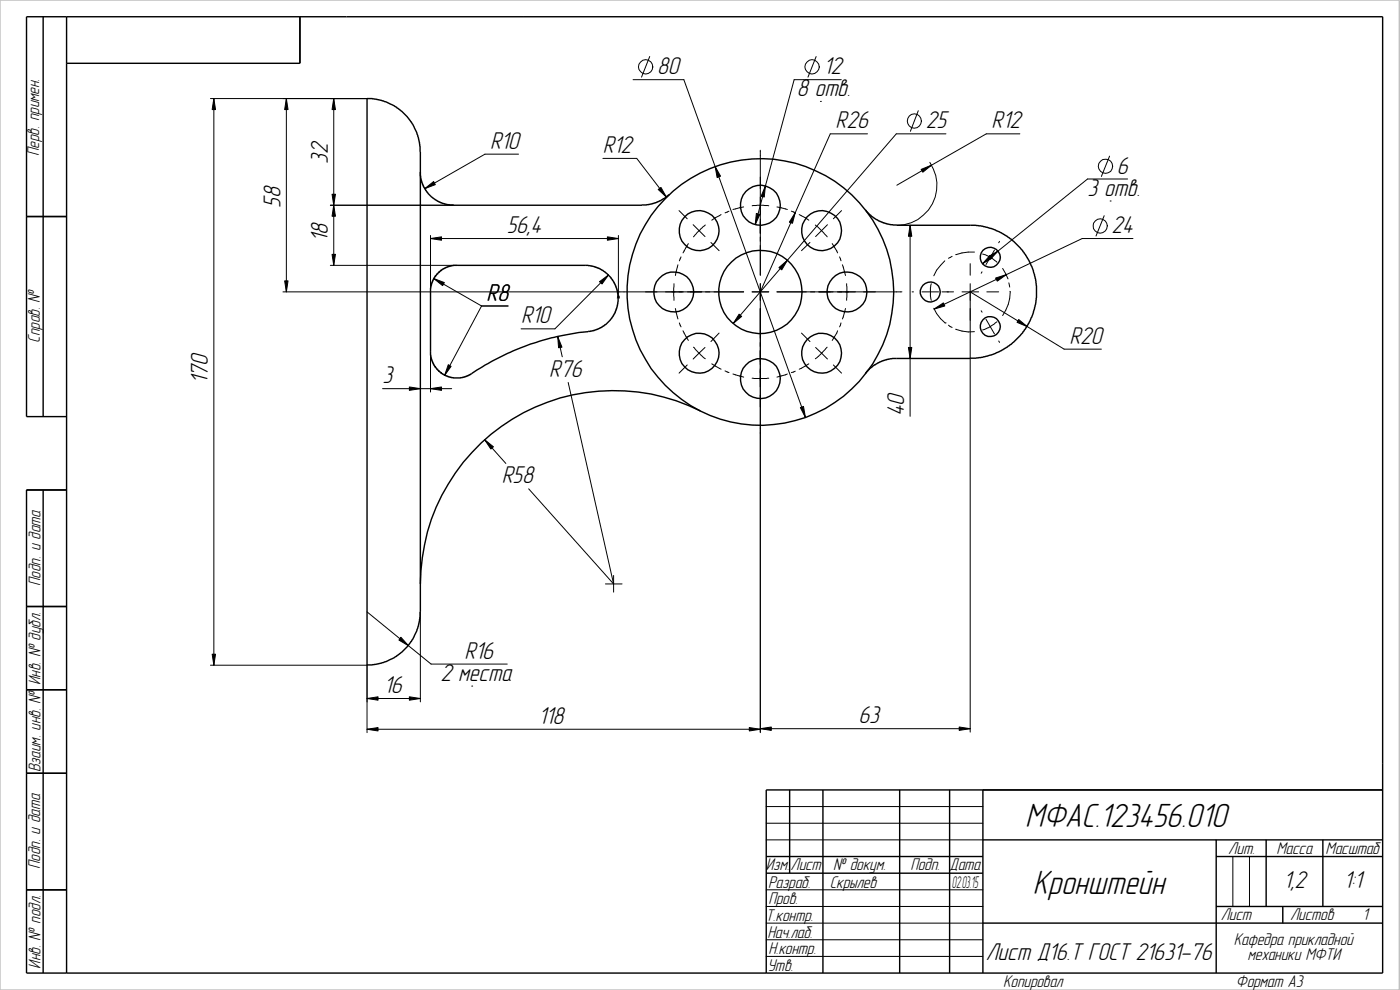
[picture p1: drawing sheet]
<svg xmlns="http://www.w3.org/2000/svg" width="420mm" height="297mm" viewBox="0 0 420 297" stroke-linecap="round" stroke-linejoin="round" font-family="sans-serif">
<g fill="none" stroke="#000" stroke-width=".3">
<path d="M195 17l-2.5 6.1M244.9 17l-2.4 6.1M63.2 29.6h47M64.2 29.6v170M85.9 29.6v58M100.2 29.6v50M190 23.9h15.2l36.5 101.4M246.2 30.4h.1M252.5 23.9h-14.2l-11.6 43.5M275.6 33.2l-2.4 6.2M155.6 46.3h-10.1l-18 10.3M180.9 47.5h10.2l8.9 11.6"/>
<path d="M228.2 45.1v37.5M260.3 40.2h-11.1l-21 47.4M279.1 48.7a12 12 0 0 1-9.9 18.9M283.9 40.2h-14.9l-49 56.9M306.1 40.2h-10.1l-26.8 15.4M333 46.8l-2.5 6.1M338.4 53.7h-12l-31.5 25.4M99.1 61.6h37M99.1 79.6h38.1M129.2 70.6v17M129.2 71.6h56.4M185.6 70.6v18.8"/>
<path d="M203.5 79.4l-.8 3.3M203.8 63.2l2.4 2.4M204.4 77.1l-.5 1.2M206.6 73.1l-1.6 2.8M208 67.4l3.6 3.6M211.7 67.5l-3.6 3.6M213.4 72.8l2.4 2.4M216.4 64.4l-2.8 1.7M218.8 63.4l-1.2 .5M223.2 62.1l-3.2 .8M225.7 61.8l1.5-.2 3.5 .2M233.2 62.1l3.1 .8"/>
<path d="M237.5 63.4l1.2 .4M239.9 64.4l2.8 1.7M243.1 72.8l-2.6 2.4M244.7 67.5l3.5 3.6M248.3 67.4l-3.5 3.6M249.8 73.1l1.6 2.8M252 77.1l.4 1.2M252.6 63.2l-2.5 2.4M252.8 79.4l.9 3.3M273.1 67.6v57.3M283.5 78.3l-2.4 2.8-.9 1.6M285.8 76.9l-1.2 .6"/>
<path d="M291.2 79.1v3.5M292.4 75.6a14.3 14.3 0 0 0-5.5 .8M294.9 76.2l2.3 1M297.2 77.2l2 1.5M297.2 77.2l-1.3 2.2M298.4 75l-1.2 2.2M300 72.4l-.3 .4M331.4 64.7l-2.5 6.1M333.2 60.3h.1M340 71.6h-15.2l-44.5 21.1M84.9 87.6h138.3M130.2 83.6l14.3 8.2"/>
<path d="M144.5 91.8h8M144.5 91.8l-11.1 20.8M182.6 82.5l-16.1 16.2h-10.1M185.3 89.1h.6M185.3 88.8l.6 .6M185.8 88.8l-.5 .6M202.3 85.1v5M202.7 92.6l.8 3.1M203.9 96.9l.5 1.2M205 99.3l1.6 2.8M215.8 99.9l-2.4 2.6M225.7 87.6h5"/>
<path d="M228.2 85.1v134.7M233.2 87.6h37.5M240.5 99.9l2.6 2.6M251.4 99.3l-1.6 2.8M252.4 96.9l-.4 1.2M253.7 92.6l-.9 3.1M254.1 85.1v5M273.7 87.6h.5M276.7 87.6h5M279.5 85.1a12.4 12.4 0 0 0 0 5M280.2 92.5l.9 1.6 2.5 2.8M282.7 87.6h3.5"/>
<path d="M283.6 96.9h.1M284.6 97.6l1.2 .6M286.9 98.7a10.9 10.9 0 0 0 5.5 .8M288.7 87.6h5M291.2 85.1v134.6M291.2 87.6l28.2 17.2h11.1M294.5 93.2l.2 .5M294.7 81.6l-.2 .4M295.9 95.8l2.5 4.4M296.2 87.6h3.5M299.2 96.5a12.6 12.6 0 0 1-4.3 2.5M300.9 80.5l1.6 3.2"/>
<path d="M302.8 84.9l.2 1.2M303.1 87.4a11.1 11.1 0 0 1-2.2 7.3M114.8 116.6h20.8M129.2 105.5v12.1M167.4 101l1.3 6M170.5 114.8l13.6 60.4-25.4-28.5M206.2 109.5l-2.4 2.5M208.1 104.2l1.7 1.7M209.8 105.9l1.9 1.7M209.8 105.9l-1.8 1.8M211.6 104.3l-1.8 1.6M213.6 109.2l2.8 1.6"/>
<path d="M217.6 111.3l1.2 .5M220 112.2l3.2 .9M225.7 113.5h5M236.3 112.2l-3.1 .9M238.7 111.4l-1.2 .4M242.7 109.2l-2.8 1.6M244.8 104.3l1.7 1.6M246.5 105.9l-1.8 1.7M246.5 105.9l1.8 1.8M248.2 104.2l-1.7 1.7M250.1 109.5l2.5 2.5M299.7 102.3l.3 .4"/>
<path d="M145.5 131.9l6.3 7.2M181.7 175.2h5M184.1 172.7v5M63.2 199.6h47v20.2M110.2 183.6l19.2 15.6h22.8M126.2 183.6v27M110.2 209.6h16M110.2 218.8h118M141.6 205.9h.1M228.2 218.6h63M230 242h65M230 247h65"/>
<path d="M230 252h65M370 257v15M375 257v15M230 267h65M230 272h65M230 277h65M230 282h65M230 287h65"/>
<circle cx="193.8" cy="20" r="2.13"/>
<circle cx="243.7" cy="20" r="2.13"/>
<circle cx="274.4" cy="36.3" r="2.13"/>
<circle cx="331.8" cy="49.9" r="2.15"/>
<circle cx="330.2" cy="67.8" r="2.13"/>
</g>
<path d="M0 0h419.9v297h-419.9z" fill="none" stroke="#c0c0c0" stroke-width=".42"/>
<g fill="none" stroke="#000" stroke-width=".42">
<path d="M13 5v120M20 5v287M90 5v14h-70M126.2 51.6v1.8l.6 2 1.4 2.3 1.3 1.4 1.9 1.3 1.5 .7 2 .4h1.2M200.8 58.3l-1.1 1-2 1.2-2.3 .7-2.7 .4h-56.6M8 65h12M259.8 63l1.7 1.9 2.7 1.6 2.2 .8 2.8 .2M269.2 67.6h23.7l4.5 .9 3.2 1.4 2.8 1.8 2.8 2.8 1.6 1.9 1.3 2.4 1 2.4 .8 3.2 .2 4.9-.3 1.9-1.2 4-.8 1.8-1.9 2.9-3.5 3.4-2.8 1.9-1.8 .8-2.6 .9-3.3 .6-25.7 .1-2.3 .6-2.3 1.2-1.5 1.1-1.4 1.6M131.1 82.3l1.8-1.6 1.5-.7 1.7-.4h40.3l2.6 .6 2.5 1.4 2.3 2.3 1.4 2.9 .3 2v1.7l-.8 3.2-1.6 2.3-1.3 1.4-1.5 .9-3.2 1.1a77.7 77.7 0 0 0-36.6 13.3l-2.3 .7h-2.1l-2.2-.6-1.5-.8-1.3-1.3-.8-1-.8-2-.3-1.2v-20l.6-2.1zM20 125h-12v-120h407v287h-407v-145h12M210.2 123.3a58 58 0 0 0-84 51.9M13 147v145"/>
<path d="M8 182h12M126.1 183.6l-.2 2.7-.8 3-1.2 2.5-1.6 2.2-3.3 2.9-3.1 1.6-3 .8-2.7 .3v-170l2.7 .1 3 .9 2.5 1.2 2.2 1.6 1.7 1.7 1.6 2.2 1.5 3.4 .7 3.3 .1 139.6M8 207h12M8 232h12M237 237v25M247 237v55M270 237v55M285 237v55M295 237v55M415 237h-185v55M230 257h65M295 252h120"/>
<path d="M365 257h50M365 252v40M380 252v20M397 252v20M8 267h12M230 262h65M295 277h120M365 272h50M385 272v5"/>
<circle cx="209.8" cy="69.2" r="6"/>
<circle cx="228.2" cy="61.6" r="6"/>
<circle cx="246.6" cy="69.2" r="6"/>
<circle cx="297.2" cy="77.2" r="3"/>
<circle cx="202.2" cy="87.6" r="6"/>
<circle cx="228.2" cy="87.6" r="12.5"/>
<circle cx="228.2" cy="87.6" r="40"/>
<circle cx="254.2" cy="87.6" r="6"/>
<circle cx="279.2" cy="87.6" r="2.99"/>
<circle cx="297.2" cy="98" r="3"/>
<circle cx="209.8" cy="106" r="6"/>
<circle cx="228.2" cy="113.6" r="6"/>
<circle cx="246.6" cy="106" r="6"/>
</g>
<g fill="#000" stroke="#000" stroke-width=".3">
<path d="M64.2 29.6l.5 3.3h-1zM85.9 29.6l.5 3.3h-1zM100.2 29.6l.5 3.3h-1zM127.5 56.6l2.6-2.1 .5 .9zM197.5 56.8l.9-.6 1.6 2.9zM214.6 50l1.6 2.9-1 .4zM229.7 55.8l-.3 3.3-1-.2zM276.4 50.8l3.2-1.2-2.7 2.1zM99.7 58.3h1l-.5 3.3zM99.7 76.3h1l-.5 3.3zM100.2 61.6l.5 3.3h-1zM129.2 71.6l3.3-.5v1z"/>
<path d="M182.3 71.1l3.3 .5-3.3 .5zM227 64l1 .4-1.3 3zM233.8 80.3l2.5-2.2-1.7 2.9zM238.7 63.8l-.9 3.2-.9-.3zM273.1 67.6l.5 3.3h-1zM297.1 76.7l.7 .7-2.9 1.7zM296.7 77l2.9-1.7-2.3 2.5zM85.4 84.3h1l-.5 3.3zM130.2 83.6l3.1 1.2-.5 .9zM179.9 84.5l2.7-2-1.9 2.7zM221.8 94.3l.8 .6-2.6 2.2zM280.3 92.7l2.8-1.8 .4 .9z"/>
<path d="M298.8 83.4l3.2-1-2.7 2zM305.7 95.9l2.6 2.1-3.1-1.3zM122.9 116.1l3.3 .5-3.3 .5zM129.2 116.6l3.3-.5v1zM134.5 109.4l.9 .5-2 2.7zM167.4 101l1.3 3.2-1.1 .1zM272.6 104.3h1l-.5 3.3zM145.5 131.9l2.6 2.2-.8 .6zM240.2 122.3l.9-.4 .6 3.4zM63.7 196.3h1l-.5 3.3zM120.3 191.2l2.3 2.5-2.9-1.6zM110.2 209.6l3.3-.5v1z"/>
<path d="M110.2 218.8l3.3-.5v1zM122.9 209.1l3.3 .5-3.3 .5zM224.9 218.3l3.3 .5-3.3 .5zM228.2 218.6l3.3-.5v1zM287.9 218.1l3.3 .5-3.3 .5z"/>
</g>
<g font-size="10.4">
<text x="307.7" y="248.2">МФАС.123456.010</text>
<text x="310" y="268.3">Кронштейн</text>
</g>
<g font-size="7.5">
<text x="197.2" y="22.3">80</text>
<text x="247.1" y="22.3">12</text>
<text x="239.2" y="28.8">8 отв.</text>
<text x="250.8" y="38.6">R26</text>
<text x="277.9" y="38.6">25</text>
<text x="297.6" y="38.6">R12</text>
<text x="147.1" y="44.6">R10</text>
<text x="180.9" y="45.9">R12</text>
<text x="98.4" y="49.2" transform="rotate(-90 98.4 49.2)">32</text>
<text x="335.2" y="52.1">6</text>
<text x="326.4" y="58.7">3 отв.</text>
<text x="84.2" y="62.4" transform="rotate(-90 84.2 62.4)">58</text>
<text x="152.1" y="70">56,4</text>
<text x="333.6" y="70">24</text>
<text x="98.4" y="72.8" transform="rotate(-90 98.4 72.8)">18</text>
<text x="146" y="90.2">R8</text>
<text x="156.4" y="97.1">R10</text>
<text x="321" y="103.2">R20</text>
<text x="164.8" y="113.1">R76</text>
<text x="62.4" y="115.2" transform="rotate(-90 62.4 115.2)">170</text>
<text x="114.8" y="115">3</text>
<text x="271.4" y="124.9" transform="rotate(-90 271.4 124.9)">40</text>
<text x="150.6" y="145.1">R58</text>
<text x="139.4" y="197.6">R16</text>
<text x="115.1" y="208">16</text>
<text x="132.2" y="204.2">2 места</text>
<text x="161.6" y="217.2">118</text>
<text x="257.6" y="217">63</text>
<text x="385.2" y="266.4">1,2</text>
<text x="403.3" y="266.4">1:1</text>
<text x="295.8" y="288">Лист Д16.Т ГОСТ 21631-76</text>
</g>
<g font-size="5.3">
<text x="11.8" y="46.8" transform="rotate(-90 11.8 46.8)">Перв. примен.</text>
<text x="11.9" y="102.9" transform="rotate(-90 11.9 102.9)">Справ. №</text>
<text x="12.1" y="175.8" transform="rotate(-90 12.1 175.8)">Подп. и дата</text>
<text x="12.1" y="205.6" transform="rotate(-90 12.1 205.6)">Инв. № дубл.</text>
<text x="12.1" y="231.7" transform="rotate(-90 12.1 231.7)">Взаим. инв. №</text>
<text x="368.6" y="256.1">Лит.</text>
<text x="383.1" y="256.1">Масса</text>
<text x="397.8" y="256.1">Масштаб</text>
<text x="12" y="260.8" transform="rotate(-90 12 260.8)">Подп. и дата</text>
<text x="229.9" y="261.1">Изм.</text>
<text x="237.2" y="261.1">Лист</text>
<text x="250" y="261.1">№ докум.</text>
<text x="273.2" y="261.1">Подп.</text>
<text x="285" y="261.1">Дата</text>
<text x="230.5" y="266.4">Разраб.</text>
<text x="249" y="266.4">Скрылев</text>
<text x="230.6" y="271.4">Пров.</text>
<text x="366.4" y="276">Лист</text>
<text x="387.2" y="276">Листов</text>
<text x="408.9" y="276">1</text>
<text x="229.8" y="276.4">Т.контр.</text>
<text x="230.4" y="281.5">Нач.лаб.</text>
<text x="230.6" y="286.2">Н.контр.</text>
<text x="370.3" y="283.4">Кафедра прикладной</text>
<text x="374.4" y="288">механики МФТИ</text>
<text x="12.1" y="290.6" transform="rotate(-90 12.1 290.6)">Инв. № подл.</text>
<text x="230.4" y="291.3">Утв.</text>
<text x="301.1" y="296.2">Копировал</text>
<text x="370.9" y="296.2">Формат А3</text>
</g>
<text font-size="5.1" x="285.7" y="266.4">02.03.15</text>
</svg>
